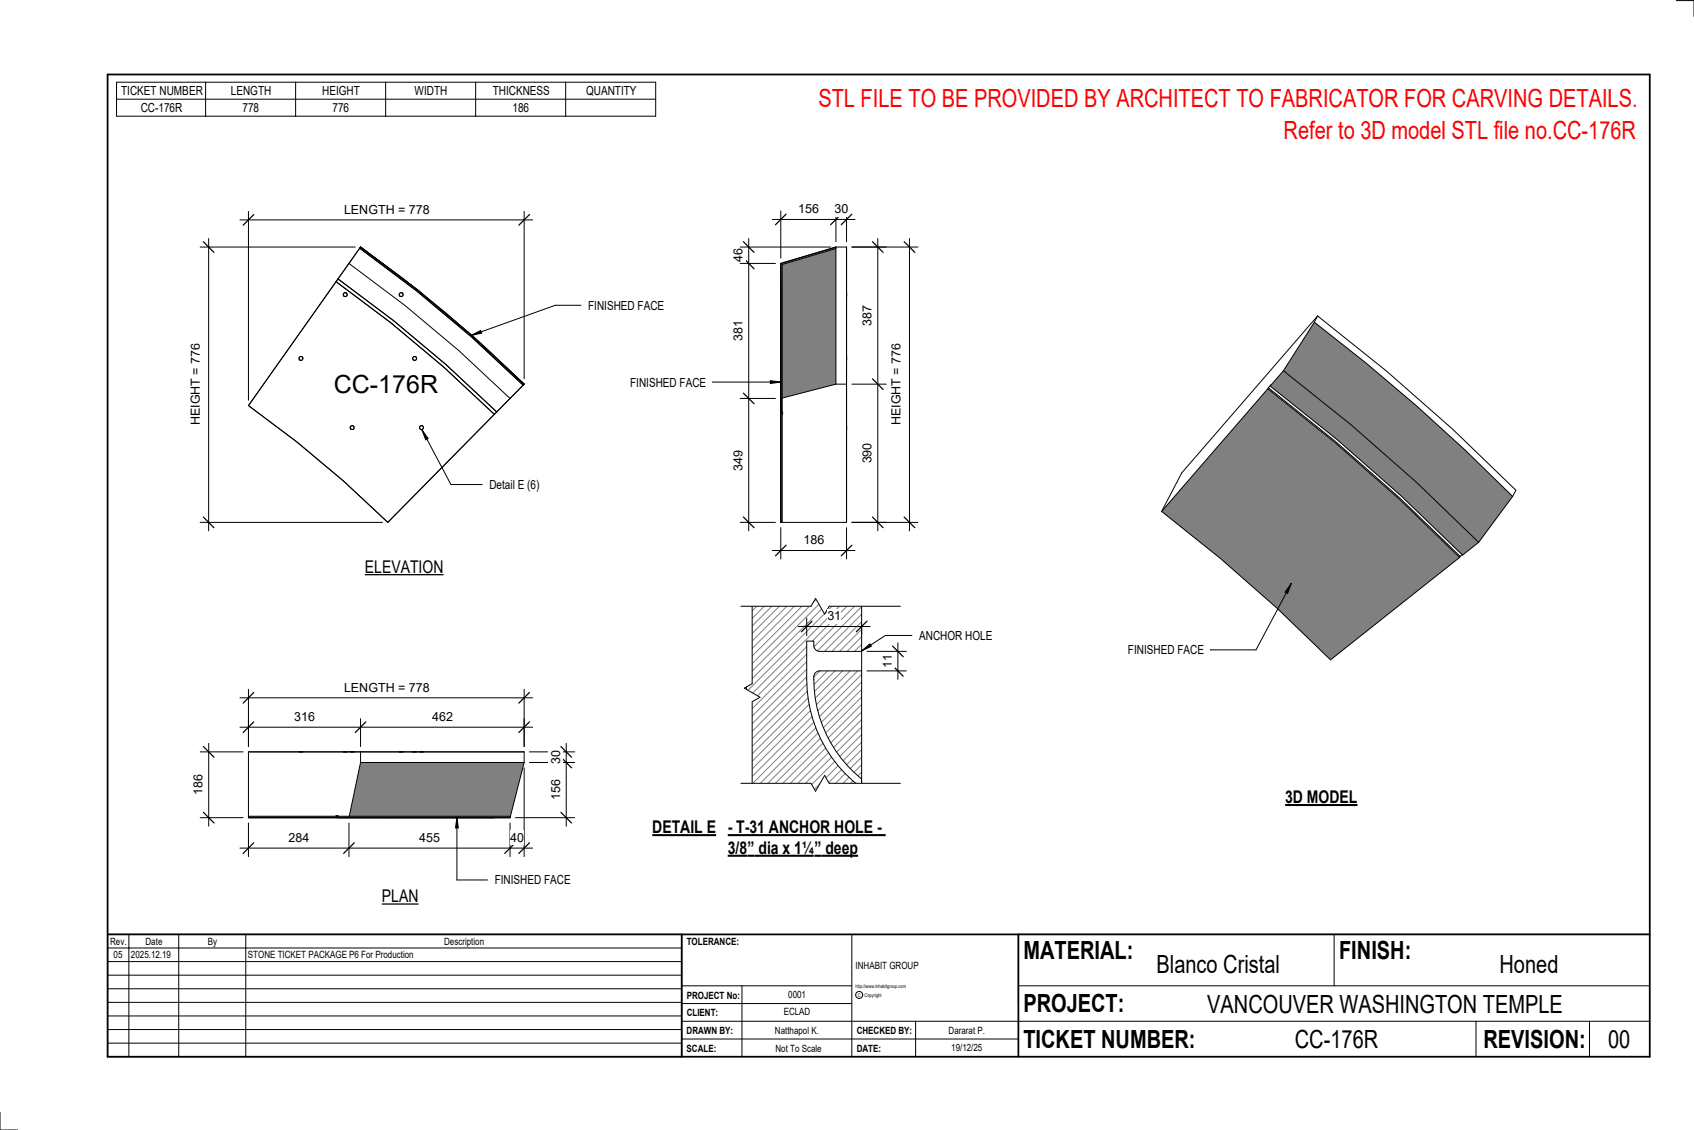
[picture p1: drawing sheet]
<svg xmlns="http://www.w3.org/2000/svg" width="914mm" height="610mm" viewBox="0 0 914 610" stroke-linecap="round" stroke-linejoin="round" font-family="sans-serif">
<g fill="#808080">
<path d="M684 210l36 29 35 30 33 32-70 55-29-28-30-27-32-25z"/>
<path d="M709 174a1023 1023 0 0 1 107 94l-18 25a1006 1006 0 0 0-105-93z"/>
<path d="M693 200l36 29 36 31 33 33-9 6-33-31-34-31-36-29z"/>
</g>
<g fill="none" stroke="#000" stroke-width=".54">
<path d="M709 174l-16 26M709 174a1023 1023 0 0 1 107 94M711 170l37 30 36 32 34 32-2 4M711 170l-73 85-11 21M711 170l-2 4M684 210l36 29 35 30 33 32M684 210l-57 66M685 209l36 29 34 30 33 32M685 209l-1 1M686 208l36 29 34 31 33 31 9-6M686 208l-1 1M693 200l36 29 36 31 33 33"/>
<path d="M693 200l-7 8M627 276l32 25 30 27 29 28 70-55M816 268l-18 25M789 299l-1 1M788 300v1"/>
</g>
<path d="M422 143l29-9v73l-29 8z" fill="#808080"/>
<path d="M421 142l30-9v1l-29 9v139h-1z" fill="#7c7c7c"/>
<g fill="none" stroke="#000" stroke-width=".54">
<path d="M451 133l-30 9M451 134v73M451 133h6M451 134l-29 9v139M451 133v1M457 133v74h-6M457 133v149M421 142v73M421 152v72M421 150v72M421 142v140M457 158h.1"/>
<path d="M457 158v2zM457 192v2zM421 219v63M451 207l-29 8M457 219v63M422 222v2M457 230v2zM421 282h36"/>
</g>
<path d="M195 133l30 23 30 25 28 26-1 1-28-26-29-25-31-23z" fill="#7c7c7c"/>
<g fill="none" stroke="#000" stroke-width=".54">
<path d="M195 133l-61 86 26 19 25 21 24 23 74-75M195 133l30 23 30 25 28 26M195 133l-7 9M195 133l27 21M195 133l-1 1 31 23 29 25 28 26 1-1M182 150l30 23 29 24 27 25M188 142l31 23 29 24 27 26 8-8M188 142l-7 10 30 22 29 24 27 26M230 160l20 17M258 184l25 23"/>
<circle cx="186" cy="159" r="1.1"/>
<circle cx="217" cy="159" r="1.1"/>
<circle cx="162" cy="193" r="1.1"/>
<circle cx="224" cy="193" r="1.1"/>
<circle cx="190" cy="231" r="1.1"/>
<circle cx="228" cy="231" r="1.1"/>
</g>
<path d="M195 411h88l-7 29h-87z" fill="#808080"/>
<path d="M134 440h142l-1 1h-141z" fill="#7c7c7c"/>
<g fill="none" stroke="#000" stroke-width=".54">
<path d="M134 406h149M134 406h61M134 406v35M161 406h2zM185 406h2h-2M189 406h2zM195 406h88M195 411l-6 29M195 411h88M195 406v5M215 406h3zM223 406h2z"/>
<path d="M226 406h3zM283 411l-8 30M283 406v5M134 441h75M134 441h141M134 440h142l-1 1M181 441h86M181 440h1M182 441h86M188 441h87"/>
</g>
<path d="M403 322h62v29h-23l-2-1-1-4h-4a116 116 0 0 0 4 43 73 73 0 0 0 26 36v-5a67 67 0 0 1-25-56l1-2h1h23v65h-62z" fill="#fff"/>
<g fill="none" stroke="#808080" stroke-width=".54">
<path d="M406 322l-3 3M410 322l-7 7M414 322l-11 11M418 322l-15 15M422 322l-19 19M426 322l-23 23M430 322l-27 27M434 322l-31 31M438 322l-35 35M442 322l-39 39M446 322l-43 43M450 322l-47 47"/>
<path d="M454 322l-51 51M458 322l-55 55M462 322l-24 24M465 323l-26 26M465 327l-24 24M465 331l-20 20M465 335l-16 16M465 339l-12 12M435 349l-32 32M435 353l-32 32M435 357l-32 32M465 344l-8 7"/>
<path d="M465 348l-4 3M435 361l-32 33M435 365l-32 33M436 369l-33 33M436 373l-33 33M436 376l-33 34M437 380l-34 34M443 362l-4 3M447 362l-8 7M451 362l-11 11M455 362l-15 15M459 362l-18 18"/>
<path d="M463 362l-22 21M465 364l-23 23M465 368l-22 22M465 372l-21 21M465 376l-19 19M437 383l-34 35M438 387l-35 35M439 390l-36 36M440 393l-34 34M442 395l-32 32M443 398l-29 29M465 380l-18 18"/>
<path d="M465 384l-17 17M465 388l-15 15M465 392l-13 14M465 396l-12 12M444 401l-26 26M446 404l-24 23M447 406l-21 21M449 408l-19 19M451 411l-17 16M452 413l-14 14M454 415l-12 12M456 417l-10 10"/>
<path d="M458 419l-8 8M465 400l-10 10M465 404l-8 9M465 408l-6 7M465 413l-4 4M465 417l-2 2M460 421l-5 6M463 423l-4 4M465 421h.1M465 425l-2 2"/>
</g>
<path d="M400 133h48M404 129v157M400 142h19M400 215h19M400 282h19M403 322h62v105h-62zM465 351h-23l-2-1-1-4h-4a116 116 0 0 0 4 43 73 73 0 0 0 26 36v-5a67 67 0 0 1-25-56l1-2h1h23" fill="none" stroke="#000" stroke-width=".54"/>
<path d="M401 130l6 6M401 139l6 6M401 212l6 6M401 279l6 6" fill="none" stroke="#000" stroke-width=".67"/>
<g fill="#fff">
<path d="M395 243h7v11h-7z"/>
<path d="M395 173h7v11h-7z"/>
<path d="M395 134h7v7h-7z"/>
</g>
<path d="M460 133h18M474 129v157M460 207h18M460 282h18" fill="none" stroke="#000" stroke-width=".54"/>
<path d="M471 130l6 6M471 204l6 6M471 279l6 6" fill="none" stroke="#000" stroke-width=".67"/>
<g fill="#fff">
<path d="M464 239h8v11h-8z"/>
<path d="M464 165h8v11h-8z"/>
</g>
<path d="M460 133h36M491 129v157M460 282h36" fill="none" stroke="#000" stroke-width=".54"/>
<path d="M488 130l6 6M488 279l6 6" fill="none" stroke="#000" stroke-width=".67"/>
<path d="M480 185h8v44h-8z" fill="#fff"/>
<path d="M417 118h45M421 114v25M451 114v16M457 114v16" fill="none" stroke="#000" stroke-width=".54"/>
<path d="M424 116l-5 5M454 116l-6 5M460 116l-6 5" fill="none" stroke="#000" stroke-width=".67"/>
<g fill="#fff">
<path d="M450 109h8v8h-8z"/>
<path d="M431 109h11v8h-11z"/>
</g>
<path d="M417 297h45M421 285v17M457 285v17" fill="none" stroke="#000" stroke-width=".54"/>
<path d="M424 294l-5 6M460 294l-6 6" fill="none" stroke="#000" stroke-width=".67"/>
<path d="M434 288h11v7h-11z" fill="#fff"/>
<path d="M130 119h158M134 114v102M283 114v90" fill="none" stroke="#000" stroke-width=".54"/>
<path d="M137 116l-6 5M286 116l-6 5" fill="none" stroke="#000" stroke-width=".67"/>
<path d="M186 109h46v8h-46z" fill="#fff"/>
<path d="M108 133h84M113 129v157M108 282h98" fill="none" stroke="#000" stroke-width=".54"/>
<path d="M110 130l5 6M110 279l5 6" fill="none" stroke="#000" stroke-width=".67"/>
<path d="M102 185h7v44h-7z" fill="#fff"/>
<path d="M228 232l3 5h-1z" fill="#000"/>
<path d="M228 232l3 5h-1zM228 232l15 29h17" fill="none" stroke="#000" stroke-width=".54"/>
<g fill="#fff">
<path d="M264 258h27v7h-27z"/>
<path d="M180 200h57v15h-57z"/>
</g>
<path d="M130 392h158M134 388v15M195 388v15M283 388v15" fill="none" stroke="#000" stroke-width=".54"/>
<path d="M137 389l-6 6M197 389l-5 6M286 389l-6 6" fill="none" stroke="#000" stroke-width=".67"/>
<g fill="#fff">
<path d="M233 383h11v7h-11z"/>
<path d="M159 383h11v7h-11z"/>
</g>
<path d="M130 376h158M134 372v31M283 372v31" fill="none" stroke="#000" stroke-width=".54"/>
<path d="M137 374l-6 5M286 374l-6 5" fill="none" stroke="#000" stroke-width=".67"/>
<path d="M186 367h46v8h-46z" fill="#fff"/>
<path d="M108 406h23M113 401v45M108 441h23" fill="none" stroke="#000" stroke-width=".54"/>
<path d="M110 403l6 5M110 438l6 6" fill="none" stroke="#000" stroke-width=".67"/>
<path d="M103 418h8v11h-8z" fill="#fff"/>
<path d="M283 414v48M130 458h158M134 444v18M188 444v18M275 444v18" fill="none" stroke="#000" stroke-width=".54"/>
<path d="M137 455l-6 5M191 455l-6 5M278 455l-6 5M286 455l-6 5" fill="none" stroke="#000" stroke-width=".67"/>
<g fill="#fff">
<path d="M275 448h8v8h-8z"/>
<path d="M226 448h11v8h-11z"/>
<path d="M156 448h11v8h-11z"/>
</g>
<path d="M286 411h24M286 406h24M306 401v45M278 441h32" fill="none" stroke="#000" stroke-width=".54"/>
<path d="M303 408l6 6M303 403l6 5M303 438l6 6" fill="none" stroke="#000" stroke-width=".67"/>
<g fill="#fff">
<path d="M296 405h8v7h-8z"/>
<path d="M296 421h8v11h-8z"/>
<path d="M399 321h7v48l-4 2 8 5-4 3v48h-7z"/>
</g>
<path d="M406 321v48l-4 2 8 5-4 3v48M465 351l5-4v2zM492 343h-14l-13 8" fill="none" stroke="#000" stroke-width=".54"/>
<path d="M465 351l5-4v2z" fill="#000"/>
<g fill="#fff">
<path d="M496 339h39v8h-39z"/>
<path d="M400 320h86v7h-38l-3 4-5-8-2 4h-38z"/>
</g>
<path d="M400 327h38l2-4 5 8 3-4h38" fill="none" stroke="#000" stroke-width=".54"/>
<path d="M400 423h38l2 4 5-9 3 5h38v6h-86z" fill="#fff"/>
<path d="M468 351h21M485 347v20M468 362h21M400 423h38l2 4 5-9 3 5h38" fill="none" stroke="#000" stroke-width=".54"/>
<path d="M482 359l6 6M482 349l6 5" fill="none" stroke="#000" stroke-width=".67"/>
<path d="M475 353h8v7h-8z" fill="#fff"/>
<path d="M431 338h39M435 333v10M465 337v6" fill="none" stroke="#000" stroke-width=".54"/>
<path d="M438 335l-5 6M468 335l-6 6" fill="none" stroke="#000" stroke-width=".67"/>
<g fill="#fff">
<path d="M447 329h7v7h-7z"/>
<path d="M352 441h35v11h-35z"/>
</g>
<path d="M352 451h35" fill="none" stroke="#000" stroke-width="1.1" stroke-linecap="butt"/>
<g fill="#fff">
<path d="M393 441h85v11h-85z"/>
<path d="M393 452h10v11h-10z"/>
<path d="M403 452h4v11h-4z"/>
<path d="M407 452h33v11h-33z"/>
<path d="M440 452h3v11h-3z"/>
<path d="M443 452h20v11h-20z"/>
</g>
<path d="M393 451h85M393 462h46M440 462h23" fill="none" stroke="#000" stroke-width="1.1" stroke-linecap="butt"/>
<g fill="none" stroke="#000" stroke-width=".54">
<path d="M905 0h9v9M460 504v66M720 504v28M891 504h-341v37M368 532h92M401 532v38M550 532h341M368 551h523M368 541h92M494 551v19M797 551v19M858 551v19"/>
<path d="M368 561h182M0 600v10h10"/>
<circle cx="464" cy="537" r="1.9"/>
</g>
<path d="M58 40h833v530h-833zM58 504h833M368 504v66M550 504v66" fill="none" stroke="#000" stroke-width=".96"/>
<g fill="#fff">
<path d="M652 534h192v15h-192z"/>
<path d="M513 562h17v6h-17z"/>
<path d="M425 533h10v6h-10z"/>
<path d="M423 543h15v6h-15z"/>
<path d="M418 553h24v6h-24z"/>
<path d="M624 513h68v15h-68z"/>
<path d="M809 513h33v15h-33z"/>
<path d="M512 553h20v6h-20z"/>
<path d="M699 553h45v15h-45z"/>
<path d="M442 45h443v16h-443z"/>
<path d="M868 553h12v15h-12z"/>
<path d="M61 512h5v6h-5z"/>
<path d="M693 63h192v15h-192z"/>
<path d="M197 301h42v10h-42z"/>
</g>
<path d="M197 310h42" fill="none" stroke="#000" stroke-width=".69" stroke-linecap="butt"/>
<path d="M206 478h20v11h-20z" fill="#fff"/>
<path d="M206 488h20" fill="none" stroke="#000" stroke-width=".69" stroke-linecap="butt"/>
<path d="M694 424h39v12h-39z" fill="#fff"/>
<path d="M694 434h39" fill="none" stroke="#000" stroke-width="1.1" stroke-linecap="butt"/>
<g fill="none" stroke="#000" stroke-width=".54">
<path d="M63 44h291v19h-291zM63 54h291M111 44v19M160 44v19M208 44v19M257 44v19M305 44v19M385 206h37M416 205l6 1-6 1zM58 504h310v66h-310zM58 519h310M58 511h310"/>
<path d="M70 504v66M96 504v66M133 504v66M58 533h310M58 526h310M58 555h310M58 548h310M58 541h310M58 563h310"/>
</g>
<path d="M416 205l6 1-6 1z" fill="#000"/>
<path d="M340 202h41v8h-41z" fill="#fff"/>
<path d="M697 315l-2 5-1-1zM697 315l-19 36h-25" fill="none" stroke="#000" stroke-width=".54"/>
<path d="M697 315l-2 5-1-1z" fill="#000"/>
<path d="M609 347h40v7h-40z" fill="#fff"/>
<path d="M254 181l5-3 1 2z" fill="#000"/>
<path d="M314 165h-14l-46 16M254 181l5-3 1 2z" fill="none" stroke="#000" stroke-width=".54"/>
<path d="M317 161h41v8h-41z" fill="#fff"/>
<path d="M247 441v6h-1z" fill="#000"/>
<path d="M247 441v6h-1zM247 441v34h16" fill="none" stroke="#000" stroke-width=".54"/>
<path d="M267 471h41v8h-41z" fill="#fff"/>
<g font-size="13.5" fill="#f00">
<text x="442" y="58">STL FILE TO BE PROVIDED BY ARCHITECT TO FABRICATOR FOR CARVING DETAILS.</text>
<text x="693" y="75">Refer to 3D model STL file no.CC-176R</text>
</g>
<g font-size="13.5">
<text x="180" y="212">CC-176R</text>
<text x="552" y="517">MATERIAL:</text>
<text x="723" y="517">FINISH:</text>
<text x="624" y="525">Blanco Cristal</text>
<text x="809" y="525">Honed</text>
<text x="552" y="546">PROJECT:</text>
<text x="652" y="546">VANCOUVER WASHINGTON TEMPLE</text>
<text x="552" y="565">TICKET NUMBER:</text>
<text x="699" y="565">CC-176R</text>
<text x="801" y="565">REVISION:</text>
<text x="868" y="565">00</text>
</g>
<g font-size="9.4">
<text x="197" y="309">ELEVATION</text>
<text x="694" y="433">3D MODEL</text>
<text x="352" y="449">DETAIL E</text>
<text x="393" y="449">- T-31 ANCHOR HOLE -</text>
<text x="393" y="461">3/8</text>
<text x="403" y="461">”</text>
<text x="409" y="461">dia x 1¼</text>
<text x="440" y="461">”</text>
<text x="446" y="461">deep</text>
<text x="206" y="487">PLAN</text>
</g>
<g font-size="6.7">
<text x="65" y="51">TICKET NUMBER</text>
<text x="125" y="51">LENGTH</text>
<text x="174" y="51">HEIGHT</text>
<text x="224" y="51">WIDTH</text>
<text x="266" y="51">THICKNESS</text>
<text x="316" y="51">QUANTITY</text>
<text x="76" y="60">CC-176R</text>
<text x="131" y="60">778</text>
<text x="179" y="60">776</text>
<text x="277" y="60">186</text>
<text x="186" y="115">LENGTH = 778</text>
<text x="431" y="115">156</text>
<text x="450" y="115">30</text>
<text x="401" y="141" transform="rotate(-90 401 141)">46</text>
<text x="317" y="167">FINISHED FACE</text>
<text x="470" y="176" transform="rotate(-90 470 176)">387</text>
<text x="401" y="184" transform="rotate(-90 401 184)">381</text>
<text x="340" y="209">FINISHED FACE</text>
<text x="108" y="229" transform="rotate(-90 108 229)">HEIGHT = 776</text>
<text x="486" y="229" transform="rotate(-90 486 229)">HEIGHT = 776</text>
<text x="470" y="250" transform="rotate(-90 470 250)">390</text>
<text x="401" y="254" transform="rotate(-90 401 254)">349</text>
<text x="264" y="264">Detail E (6)</text>
<text x="434" y="294">186</text>
<text x="447" y="335">31</text>
<text x="496" y="345">ANCHOR HOLE</text>
<text x="609" y="353">FINISHED FACE</text>
<text x="481" y="360" transform="rotate(-90 481 360)">11</text>
<text x="186" y="373">LENGTH = 778</text>
<text x="159" y="389">316</text>
<text x="233" y="389">462</text>
<text x="302" y="412" transform="rotate(-90 302 412)">30</text>
<text x="109" y="429" transform="rotate(-90 109 429)">186</text>
<text x="302" y="432" transform="rotate(-90 302 432)">156</text>
<text x="156" y="454">284</text>
<text x="226" y="454">455</text>
<text x="275" y="454">40</text>
<text x="267" y="477">FINISHED FACE</text>
</g>
<g font-size="5.4">
<text x="59" y="510">Rev.</text>
<text x="79" y="510">Date</text>
<text x="112" y="510">By</text>
<text x="240" y="510">Description</text>
<text x="371" y="510">TOLERANCE:</text>
<text x="61" y="517">05</text>
<text x="71" y="517">2025.12.19</text>
<text x="134" y="517">STONE TICKET PACKAGE P6 For Production</text>
<text x="462" y="523">INHABIT GROUP</text>
<text x="371" y="539">PROJECT No:</text>
<text x="425" y="538">0001</text>
<text x="371" y="548">CLIENT:</text>
<text x="423" y="548">ECLAD</text>
<text x="371" y="558">DRAWN BY:</text>
<text x="418" y="558">Natthapol K.</text>
<text x="462" y="558">CHECKED BY:</text>
<text x="512" y="558">Dararat P.</text>
<text x="371" y="567">SCALE:</text>
<text x="419" y="567">Not To Scale</text>
<text x="462" y="567">DATE:</text>
<text x="513" y="567">19/12/25</text>
</g>
<g font-size="2.7">
<text x="462" y="533">http://www.inhabitgroup.com</text>
<text x="463" y="538">C</text>
<text x="467" y="538">Copyright</text>
</g>
</svg>
